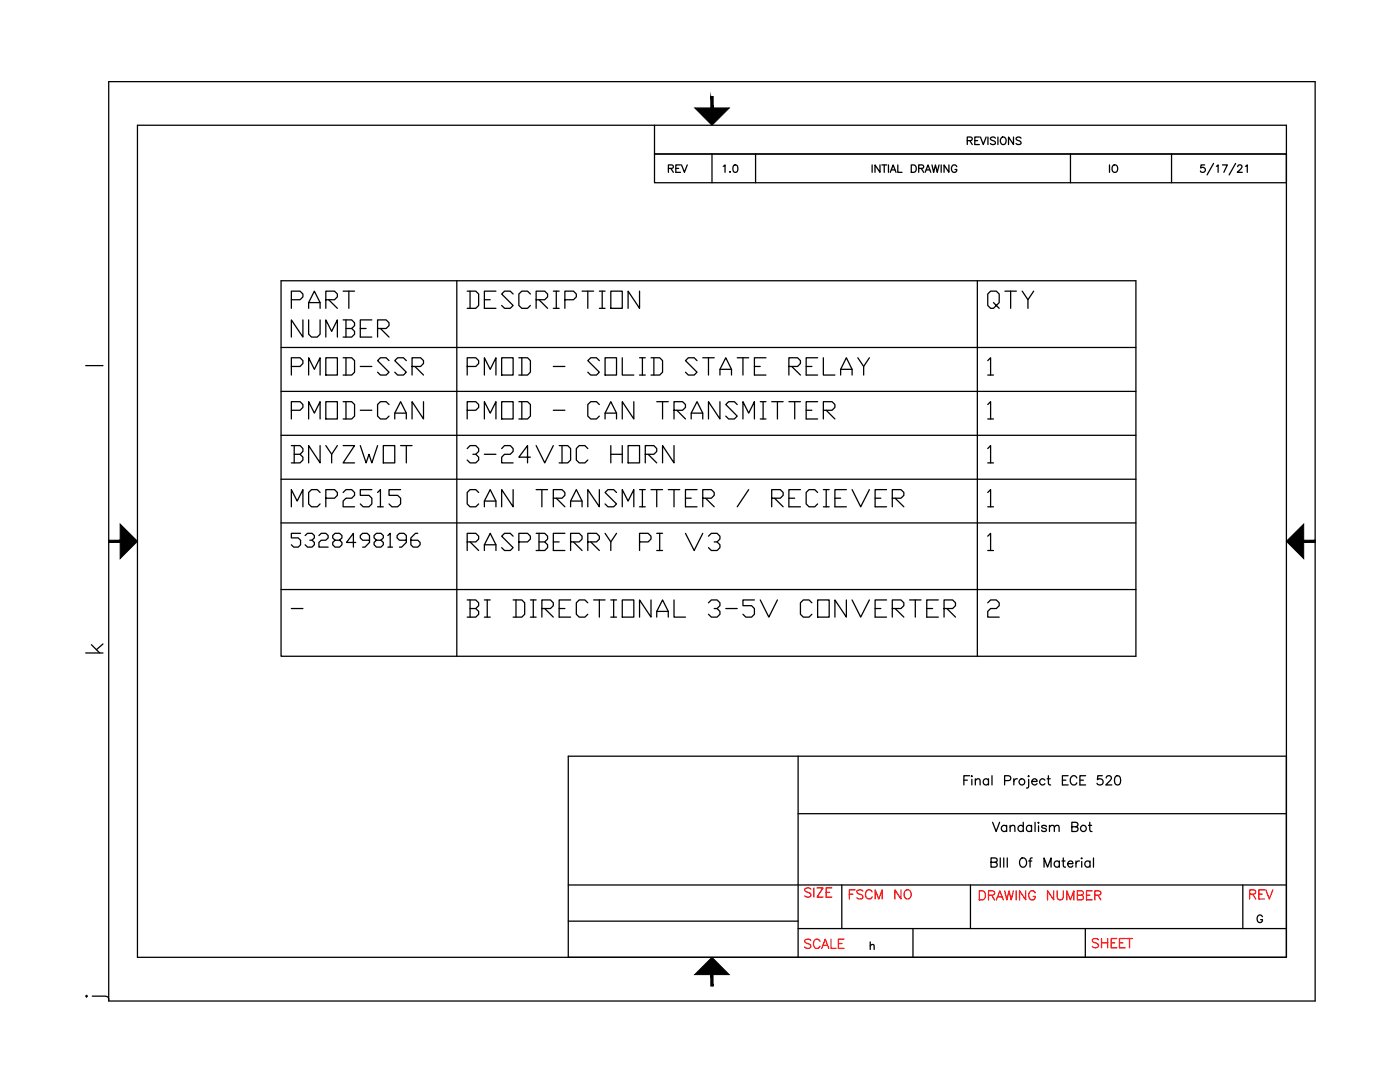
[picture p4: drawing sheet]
<svg xmlns="http://www.w3.org/2000/svg" width="279mm" height="216mm" viewBox="0 0 279 216" stroke-linecap="round" stroke-linejoin="round" font-family="sans-serif">
<!-- layer: Viewport -->
<path d="M130.6 25v5.7h126.1" fill="none" stroke="#000" stroke-width=".25"/>
<!-- layer: Title Block -->
<g fill="#000" stroke="#000" stroke-width=".2">
<path d="M138.7 21.5h6.8l-3.4 3.5zM24 104.6l3.4 3.4-3.4 3.5zM256.7 108l3.5-3.4v6.9zM142.1 191l3.4 3.5h-6.9z"/>
<path d="M141.9 19.3l.4 2.2v-2.2zM141.9 19.3l.4 2.2h-.4z"/>
<path d="M21.7 107.8v.4l2.3-.4zM21.7 108.2l2.3-.4v.4z"/>
<path d="M260.2 108.2h2.3v-.4zM260.2 107.8h2.3l-2.3 .4z"/>
<path d="M141.9 194.5v2.3h.4zM141.9 194.5h.4v2.3z"/>
</g>
<g fill="none" stroke="#000" stroke-width=".25">
<path d="M21.7 16.3h240.8v183.4h-240.8zM27.4 25h229.3v166h-229.3zM150.8 30.7v5.8M193 28.1l.9-.1 .1-.5-.3-.2h-.7v1.5M193.5 28.1l.5 .7M194.5 28.1h.6M195.5 27.3h-1v1.5h1M195.7 27.3l.5 1.5 .6-1.5M197.2 27.3v1.5M198.6 27.6a.55 .55 0 0 0-.5-.3 .55 .55 0 0 0-.4 .4l.1 .2 .7 .3 .1 .4a.65 .65 0 0 1-.9 0M199.2 27.3v1.5M199.8 27.6l.1-.2a.74 .74 0 0 1 .9 .5 .74 .74 0 0 1-.4 .9 .77 .77 0 0 1-.7-.4 .77 .77 0 0 1 .1-.8z"/>
<path d="M202.3 27.3v1.5l-1-1.5v1.5M203.8 27.6a.55 .55 0 0 0-.6-.3 .55 .55 0 0 0-.4 .4l1 .7v.2l-.4 .2-.6-.2M213.6 30.7v5.8M233.8 30.7v5.8M256.7 30.7h-126.1v5.8h126.1M159.3 150.9v40.1M256.7 150.9h-143.3v40.1M113.4 176.6h143.3M159.3 162.4h97.4M168 176.6v8.7M193.7 176.6v8.7M248 176.6v8.7"/>
<path d="M113.4 183.8h45.9M159.3 185.3h97.4M182.2 185.3v5.7"/>
</g>
<!-- layer: 0 -->
<g fill="none" stroke="#000" stroke-width=".25">
<path d="M174.1 32.9v1.5M175.6 32.9v1.5l-1-1.5v1.5M176 32.9h1M176.5 32.9v1.5M177.3 32.9v1.5M177.7 34.4l.5-1.5 .6 1.5M177.9 33.9h.7M179.2 32.9v1.5h.8M181.9 32.9h.5a.78 .78 0 0 1 .5 .7 .78 .78 0 0 1-.5 .8h-.5zM183.3 33.6l.9-.1 .1-.4-.3-.2h-.7v1.5M183.9 33.6l.4 .8M184.6 34.4l.6-1.5 .6 1.5"/>
<path d="M184.8 33.9h.7M186 32.9l.3 1.5 .4-1.5 .3 1.5 .4-1.5M187.8 32.9v1.5M189.4 32.9v1.5l-1-1.5v1.5M190.9 33.3a.54 .54 0 0 0-.6-.4 .54 .54 0 0 0-.4 .6 .6 .6 0 0 0 .2 .8 .6 .6 0 0 0 .8-.2v-.3h-.3M240.4 32.9h-.7l-.1 .6a.53 .53 0 0 1 .8 0 .53 .53 0 0 1-.1 .8 .53 .53 0 0 1-.7-.2M242.2 32.6l-1.3 2.3M242.8 33.2l.3-.3v1.5M244 32.9h.9l-.7 1.5M246.6 32.6l-1.3 2.3M247 33.3l.3-.4h.3l.3 .3-.2 .5-.8 .7h1M248.6 33.2l.3-.3v1.5"/>
<path d="M256.7 30.7v5.8M192.4 155.7h.7M193.5 154.8h-1.1v1.8M194 154.8v.2zM194 155.5v1.1M194.6 155.8l.5-.4 .4 .1 .1 1.1M194.6 155.4v1.2M197.3 155.7a.59 .59 0 0 0-.9-.1 .59 .59 0 0 0 0 .9 .59 .59 0 0 0 .9-.1M197.3 155.4v1.2M198 154.8v1.8M200.5 155.8l1-.1 .2-.3-.1-.4-.3-.2h-.8v1.8M202.3 155.4v1.2"/>
<path d="M203 155.4a.61 .61 0 0 0-.7 .5M205.3 154.8v.2zM205.3 155.5v1.4l-.1 .3h-.3M205.9 155.9h1.1a.57 .57 0 0 0-.8-.5 .57 .57 0 0 0-.2 1 .58 .58 0 0 0 1 0M208.5 155.7a.59 .59 0 0 0-.8-.1 .59 .59 0 0 0 0 .9 .59 .59 0 0 0 .8-.1M209 155.4h.6M209.2 154.8v1.5l.1 .2 .4 .1M212 155.7h.7M213.2 154.8h-1.2v1.8h1.2M214.9 155.2a.68 .68 0 0 0-.8-.4 .68 .68 0 0 0-.5 .7 .76 .76 0 0 0 .2 1 .76 .76 0 0 0 1-.1l.1-.2M215.5 155.7h.7M216.7 154.8h-1.2v1.8h1.2"/>
<path d="M220 154.8h-.9l-.1 .8a.65 .65 0 0 1 1 0 .65 .65 0 0 1-.1 .9 .65 .65 0 0 1-1-.2M220.8 155.2l.3-.4h.4l.2 .2a.58 .58 0 0 1-.1 .8l-.9 .8h1.2M222.7 154.9a.57 .57 0 0 1 .9 .2 1.56 1.56 0 0 1-.2 1.4 .62 .62 0 0 1-.9-.2 1.48 1.48 0 0 1 .2-1.4zM256.7 150.9v40.1h-143.3M197.8 172.1l1-.1 .2-.3-.1-.3-.3-.2h-.8v1.8h.8l.3-.1 .1-.5-.4-.3M198.1 164.1l.7 1.8 .7-1.8M199.6 171.2v1.8M200.3 171.2v1.8M200.9 165a.59 .59 0 0 0-.9-.1 .59 .59 0 0 0 0 .9 .59 .59 0 0 0 .9-.1M200.9 164.7v1.2M201 171.2v1.8M201.6 165.1l.4-.4 .5 .1v1.1"/>
<path d="M201.6 164.7v1.2M203.8 171.3a.88 .88 0 0 1 1 .4 .88 .88 0 0 1-.1 1.1l-.2 .1a.88 .88 0 0 1-1-.3 .88 .88 0 0 1 .1-1.1zM204.2 165a.59 .59 0 0 0-.9-.1 .59 .59 0 0 0 0 .9 .59 .59 0 0 0 .9-.1M204.2 164.1v1.8M205.3 171.8h.6M205.9 165a.58 .58 0 0 0-.9-.1 .58 .58 0 0 0 0 .8 .58 .58 0 0 0 .9 0M205.9 164.7v1.2M206 171.2l-.3 .1-.1 .2v1.5M206.6 164.1v1.8M207.3 164.1v.2zM207.3 164.8v1.1M208.4 173v-1.8l.7 1.8 .7-1.8v1.8"/>
<path d="M208.8 165a.53 .53 0 0 0-.4-.3 .53 .53 0 0 0-.5 .3l.2 .2 .6 .2 .1 .3a.55 .55 0 0 1-.9 0M209.4 165.1l.5-.4 .4 .1 .1 1.1M209.4 164.7v1.2M210.4 165.1l.4-.4 .5 .1 .1 1.1M211.4 172.1a.58 .58 0 0 0-.8-.1 .58 .58 0 0 0 0 .8 .58 .58 0 0 0 .8 0M211.4 171.8v1.2M211.9 171.8h.7M212.2 171.2v1.5l.1 .2 .3 .1M213.1 172.3h1a.56 .56 0 0 0-.8-.5 .56 .56 0 0 0-.1 1 .53 .53 0 0 0 .4 .2 .53 .53 0 0 0 .5-.2M213.9 165l1-.1a.4 .4 0 0 0 0-.7l-1-.1v1.8h.8a.48 .48 0 0 0 .5-.5 .48 .48 0 0 0-.5-.4M214.7 171.8v1.2M215.4 171.8a.58 .58 0 0 0-.7 .5"/>
<path d="M215.9 171.2v.2zM215.9 171.9v1.1M217.2 164.7h.6M217.5 164.1v1.5l.1 .2 .3 .1M217.5 172.1a.58 .58 0 0 0-.8-.1 .58 .58 0 0 0 0 .8 .58 .58 0 0 0 .8 0M217.5 171.8v1.2M218.2 171.2v1.8M173.7 188.7l.3-.2h.4l.1 1M173.7 188v1.5M251.9 182.9a.54 .54 0 0 0-.6-.3 .54 .54 0 0 0-.4 .5v.4a.53 .53 0 0 0 .5 .6 .53 .53 0 0 0 .5-.6h-.3"/>
<circle cx="204" cy="156" r=".61"/>
<circle cx="216.2" cy="165.3" r=".61"/>
</g>
<!-- layer: TB_LABELS -->
<g fill="none" stroke="#f00" stroke-width=".25">
<path d="M195.4 177.8h.6a.97 .97 0 0 1 .7 .9 .97 .97 0 0 1-.7 .9h-.6zM197.3 178.6h.8a.47 .47 0 0 0 .4-.5l-.4-.3h-.8v1.8M197.9 178.6l.6 1M198.8 179.6l.7-1.8 .7 1.8M199.1 179h.9M200.5 177.8l.4 1.8 .5-1.8 .4 1.8 .4-1.8M202.8 177.8v1.8M204.7 177.8v1.8l-1.2-1.8v1.8M206.6 178.2a.68 .68 0 0 0-.8-.5 .68 .68 0 0 0-.5 .7 .76 .76 0 0 0 .2 1 .76 .76 0 0 0 1-.1l.1-.4h-.4M210.3 177.8v1.8l-1.2-1.8v1.8M211 177.8v1.3a.61 .61 0 0 0 .6 .5 .61 .61 0 0 0 .6-.5v-1.3M212.9 179.6v-1.8l.7 1.8 .7-1.8v1.8"/>
<path d="M215 178.6l1-.1 .2-.2-.1-.4-.3-.1h-.8v1.8h.8a.48 .48 0 0 0 .4-.5 .48 .48 0 0 0-.4-.5M216.8 178.6h.7M218 177.8h-1.2v1.8h1.2M218.5 178.6l1-.1 .2-.2-.1-.4-.3-.1h-.8v1.8M219.1 178.6l.6 1"/>
</g>
<!-- layer: BLK_14AWG -->
<g fill="none" stroke="#000" stroke-width=".25">
<path d="M56.1 56h170.6v75h-170.6zM58.1 59.8h1.8l.6-.6v-.5l-.6-.6h-1.8v3.4M65 59.8h1.8l.5-.6v-.5l-.5-.6h-1.8v3.4M65.6 59.8l1.7 1.7M68.5 58.1h2.3M69.6 58.1v3.4M91.2 56v75M195.1 56v75M56.1 69.3h170.6M56.1 78.1h170.6M60.5 63.8v3.5l-2.4-3.5v3.5M61.6 61.5v-1.1l1.1-2.3 1.2 2.3v1.1"/>
<path d="M61.6 63.8v2.9l.6 .6h1.1l.6-.6v-2.9M61.6 60.4h2.3M65 67.3v-3.5l1.2 2.3 1.1-2.3v3.5M68.5 63.8h1.7l.6 .6v.6l-.6 .5M69 65.5h1.2l.6 .6v.6l-.6 .6h-1.7M69 63.8v3.5M71.9 65.5h1.2M74.2 63.8h-2.3v3.5h2.3M75.4 65.5h1.7l.5-.5v-.6l-.5-.6h-1.7v3.5M75.9 65.5l1.7 1.8M197.1 72l.6-.6v3.4M197.1 74.8h1.2"/>
<path d="M56.1 86.9h170.6M56.1 95.6h170.6M197.1 80.7l.6-.5v3.4M197.1 89.5l.6-.6v3.5M197.1 98.3l.6-.6v3.4M197.1 83.6h1.2M197.1 92.4h1.2M56.1 104.3h170.6M56.1 117.6h170.6M197.1 107l.6-.6v3.4M197.1 101.1h1.2M197.1 109.8h1.2"/>
<path d="M197.1 120.3l.6-.6h1.1l.6 .6v.6l-.6 .5h-1.1l-.6 .6v1.1h2.3"/>
</g>
<g font-size="7.1">
<text x="92.4" y="62.8">DESCRIPTION</text>
<text x="196.1" y="62.8">QTY</text>
<text x="57.2" y="76.2">PMOD-SSR</text>
<text x="92.4" y="76.2">PMOD - SOLID STATE RELAY</text>
<text x="57.2" y="102.3">MCP2515</text>
<text x="92.4" y="102.3">CAN TRANSMITTER / RECIEVER</text>
<text x="92.4" y="111.1">RASPBERRY PI V3</text>
<text x="92.4" y="124.5">BI DIRECTIONAL 3-5V CONVERTER</text>
</g>
<g font-size="6.6">
<text x="57.2" y="84.7">PMOD-CAN</text>
<text x="92.4" y="84.7">PMOD - CAN TRANSMITTER</text>
<text x="57.2" y="93.5">BNYZWOT</text>
<text x="92.4" y="93.5">3-24VDC HORN</text>
</g>
<text font-size="6.2" x="57.2" y="110.4">5328498196</text>
<text font-size="5.3" x="217" y="190.5">SHEET</text>
<text font-size="4.9" x="16.2" y="131.6">k</text>
<g font-size="4.9" fill="#f00">
<text x="159.8" y="180.3">SIZE</text>
<text x="168.6" y="180.6">FSCM NO</text>
<text x="248.4" y="180.6">REV</text>
<text x="159.8" y="190.5">SCALE</text>
</g>
<g font-size="4.4">
<text x="132.6" y="35.6">REV</text>
<text x="143.6" y="35.6">1.0</text>
<text x="220.5" y="35.6">IO</text>
</g>
<text font-size="4" x="16.2" y="200.7">j</text>
<g font-size="2.6">
<text x="16.2" y="74.1">l</text>
<text x="57.2" y="122.8">-</text>
</g>
</svg>
